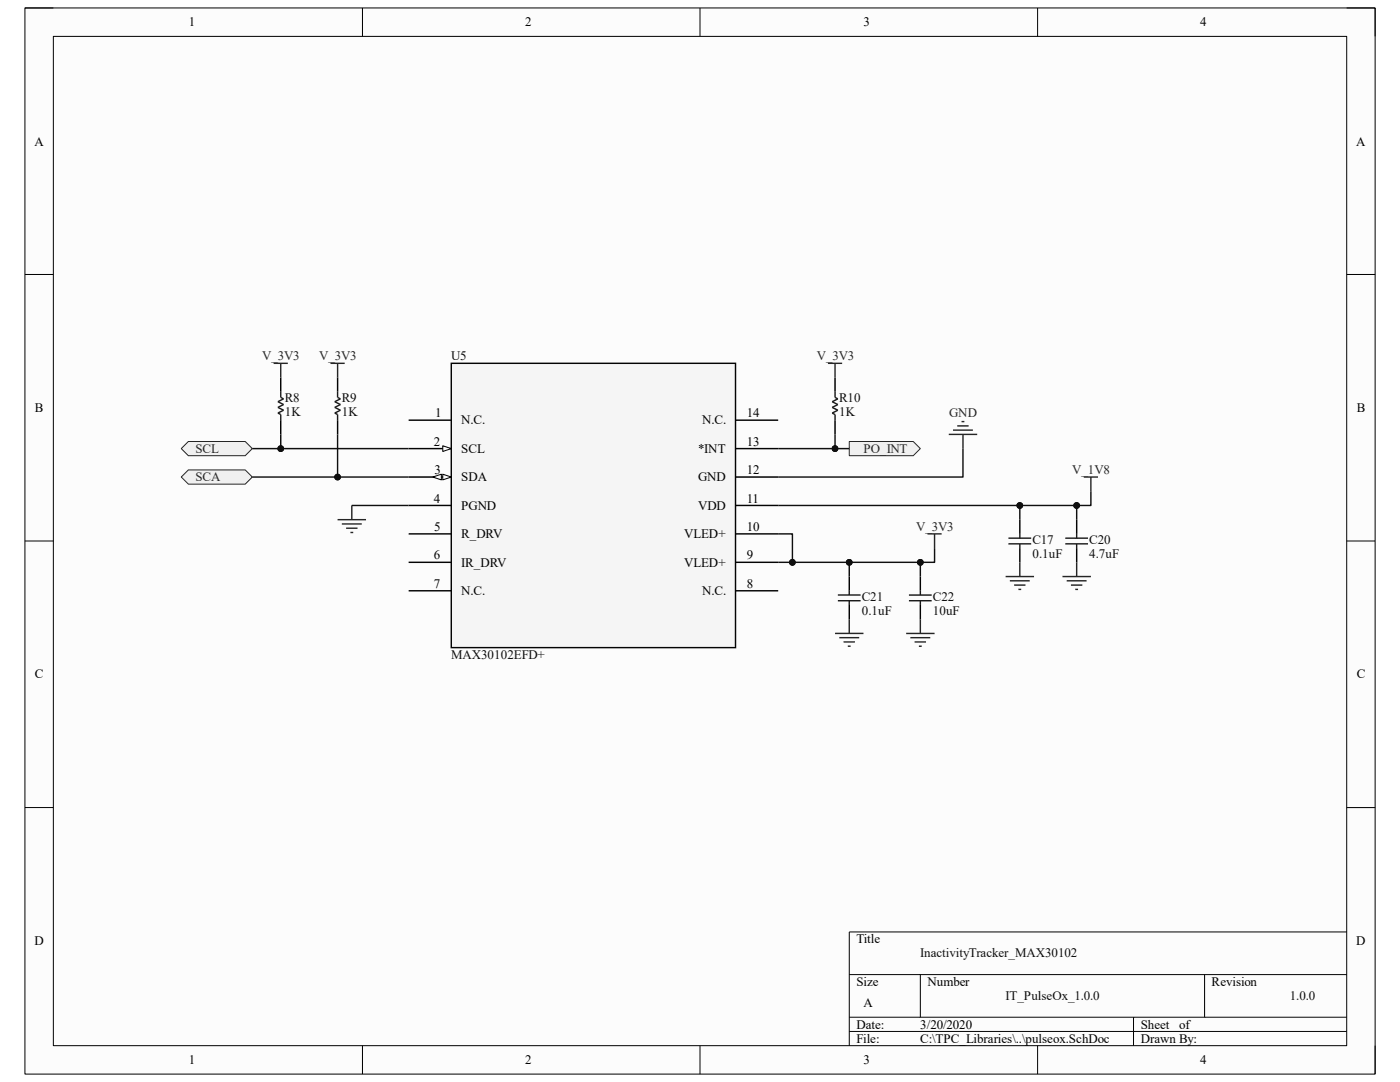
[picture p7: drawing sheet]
<svg xmlns="http://www.w3.org/2000/svg" width="279mm" height="216mm" viewBox="0 0 279 216" stroke-linecap="round" stroke-linejoin="round" font-family="sans-serif">
<path d="M5 1.6h269.4v212.7h-269.4z" fill-rule="evenodd" fill="#fcfcfc"/>
<path d="M5 1.6h269.4v212.7h-269.4z" fill="none" stroke="#000" stroke-width=".2"/>
<path d="M10.6 7.3h258.2v201.4h-258.2z" fill-rule="evenodd" fill="#fcfcfc"/>
<g fill="none" stroke="#000" stroke-width=".2">
<path d="M5 1.6h5.6M10.6 7.3h258.2v201.4h-258.2zM72.3 1.6v5.7M139.7 1.6v5.7M207.1 1.6v5.7M268.8 1.6h5.6v5.7M5 54.8h5.6M268.8 54.8h5.6M5 107.9h5.6M268.8 107.9h5.6M5 161.1h5.6M268.8 161.1h5.6"/>
<path d="M169.5 194.5h99.3M183.7 194.5v8.5M240.4 194.5v8.5M268.8 186h-99.3v22.7M72.3 208.7v5.6M139.7 208.7v5.6M169.5 203h99.3M169.5 205.8h99.3M207.1 208.7v5.6M226.2 203v5.7M274.4 208.7v5.6"/>
</g>
<g fill="none" stroke="#262626" stroke-width=".29">
<path d="M189.3 86.7h5.7M190.2 85.8h4M191 85h2.3M191.9 84.1h.6M192.2 86.7v2.8M67.4 103.7h5.6M68.2 104.5h4M69.1 105.4h2.2M69.9 106.3h.6M70.2 100.9v2.8M200.7 115h5.7M201.5 115.9h4"/>
<path d="M202.4 116.7h2.3M203.2 117.6h.6M203.5 112.2v2.8M212 115h5.7M212.9 115.9h4M213.7 116.7h2.3M214.6 117.6h.5M214.9 112.2v2.8M166.7 126.4h5.6M167.5 127.2h4M168.3 128.1h2.3M169.2 128.9h.6"/>
<path d="M169.5 123.6v2.8M180.8 126.4h5.7M181.7 127.2h4M182.5 128.1h2.3M183.4 128.9h.5M183.7 123.6v2.8"/>
</g>
<path d="M169.5 115v2.9M183.7 115v2.9M203.5 103.7v2.8M203.5 109.4v2.8M214.9 103.7v2.8M214.9 109.4v2.8M169.5 120.7v2.9M183.7 120.7v2.9" fill="none" stroke="#000" stroke-width=".29"/>
<g fill="none" stroke="#1c1c1c" stroke-width=".29">
<path d="M167.2 119.9h4.6M167.2 118.7h4.6M169.5 117.9v.8M169.5 119.9v.8M181.4 119.9h4.5M181.4 118.7h4.5M183.7 117.9v.8M183.7 119.9v.8M201.3 108.5h4.5M201.3 107.4h4.5M203.5 106.5v.9M203.5 108.5v.9"/>
<path d="M212.6 108.5h4.5M212.6 107.4h4.5M214.9 106.5v.9M214.9 108.5v.9"/>
</g>
<path d="M37.6 88.1h11.3l1.5 1.4-1.5 1.4h-11.3l-1.4-1.4z" fill-rule="evenodd" fill="#f0f0f0"/>
<path d="M37.6 88.1h11.3l1.5 1.4-1.5 1.4h-11.3l-1.4-1.4z" fill="none" stroke="#262626" stroke-width=".2"/>
<path d="M37.6 93.8h11.3l1.5 1.4-1.5 1.4h-11.3l-1.4-1.4z" fill-rule="evenodd" fill="#f0f0f0"/>
<path d="M37.6 93.8h11.3l1.5 1.4-1.5 1.4h-11.3l-1.4-1.4z" fill="none" stroke="#262626" stroke-width=".2"/>
<path d="M169.5 88.1h12.8l1.4 1.4-1.4 1.4h-12.8z" fill-rule="evenodd" fill="#f0f0f0"/>
<path d="M169.5 88.1h12.8l1.4 1.4-1.4 1.4h-12.8z" fill="none" stroke="#262626" stroke-width=".2"/>
<path d="M166.7 75.3v2.9M56 83.8v2.9M67.4 83.8v2.9M166.7 83.8v2.9" fill="none" stroke="#000" stroke-width=".29"/>
<path d="M166.7 78.2v1.1l.5 .3-1.1 .6 1.1 .5-1.1 .6 1.1 .6-1.1 .5 .6 .3v1.1" fill="none" stroke="#1c1c1c" stroke-width=".29"/>
<path d="M56 75.3v2.9M67.4 75.3v2.9" fill="none" stroke="#000" stroke-width=".28"/>
<path d="M56 78.2v1.1l.6 .3-1.1 .6 1.1 .5-1.1 .6 1.1 .6-1.1 .5 .5 .3v1.1M67.4 78.2v1.1l.5 .3-1.1 .6 1.1 .5-1.1 .6 1.1 .6-1.1 .5 .6 .3v1.1" fill="none" stroke="#1c1c1c" stroke-width=".28"/>
<path d="M185.1 106.5h2.8M186.5 106.5v2.9" fill="none" stroke="#262626" stroke-width=".29"/>
<path d="M90.1 72.5h56.7v56.7h-56.7z" fill-rule="evenodd" fill="#f5f5f5"/>
<path d="M90.1 72.5h56.7v56.7h-56.7zM81.6 83.8h8.5M81.6 89.5h8.5" fill="none" stroke="#000" stroke-width=".29"/>
<path d="M88.4 88.9l1.7 .6-1.7 .6z" fill="#fbfbfb"/>
<path d="M88.4 88.9l1.7 .6-1.7 .6z" fill="none" stroke="#000" stroke-width=".2"/>
<path d="M81.6 95.2h8.5" fill="none" stroke="#000" stroke-width=".29"/>
<path d="M88.4 94.6l1.7 .6-1.7 .6z" fill="#fbfbfb"/>
<path d="M88.4 94.6l1.7 .6-1.7 .6z" fill="none" stroke="#000" stroke-width=".2"/>
<path d="M86.4 95.2l1.7-.6v1.2z" fill="#fbfbfb"/>
<path d="M86.4 95.2l1.7-.6v1.2z" fill="none" stroke="#000" stroke-width=".2"/>
<path d="M146.8 95.2h8.5M146.8 89.5h8.5M146.8 83.8h8.5M81.6 100.9h8.5M81.6 106.5h8.5M81.6 112.2h8.5M81.6 117.9h8.5M146.8 100.9h8.5M146.8 106.5h8.5M146.8 112.2h8.5M146.8 117.9h8.5" fill="none" stroke="#000" stroke-width=".29"/>
<path d="M183.7 112.2v2.8" fill="none" stroke="#0e0e0e" stroke-width=".29"/>
<circle cx="183.7" cy="112.2" r=".57" fill="#0e0e0e"/>
<circle cx="183.7" cy="112.2" r=".57" fill="none" stroke="#0e0e0e" stroke-width=".2"/>
<path d="M165.2 72.5h2.9M166.7 72.5v2.8M216.3 95.2h2.8M217.7 95.2v2.8" fill="none" stroke="#262626" stroke-width=".29"/>
<path d="M50.4 95.2h31.2" fill="none" stroke="#0e0e0e" stroke-width=".29"/>
<circle cx="67.4" cy="95.2" r=".57" fill="#0e0e0e"/>
<circle cx="67.4" cy="95.2" r=".57" fill="none" stroke="#0e0e0e" stroke-width=".2"/>
<path d="M50.4 89.5h31.2" fill="none" stroke="#0e0e0e" stroke-width=".29"/>
<circle cx="56" cy="89.5" r=".57" fill="#0e0e0e"/>
<circle cx="56" cy="89.5" r=".57" fill="none" stroke="#0e0e0e" stroke-width=".2"/>
<path d="M70.2 100.9h11.4M186.5 109.4v2.8h-31.2" fill="none" stroke="#0e0e0e" stroke-width=".29"/>
<circle cx="158.1" cy="112.2" r=".57" fill="#0e0e0e"/>
<circle cx="158.1" cy="112.2" r=".57" fill="none" stroke="#0e0e0e" stroke-width=".2"/>
<circle cx="169.5" cy="112.2" r=".57" fill="#0e0e0e"/>
<circle cx="169.5" cy="112.2" r=".57" fill="none" stroke="#0e0e0e" stroke-width=".2"/>
<circle cx="183.7" cy="112.2" r=".57" fill="#0e0e0e"/>
<circle cx="183.7" cy="112.2" r=".57" fill="none" stroke="#0e0e0e" stroke-width=".2"/>
<path d="M155.3 106.5h2.8v5.7" fill="none" stroke="#0e0e0e" stroke-width=".29"/>
<circle cx="158.1" cy="112.2" r=".57" fill="#0e0e0e"/>
<circle cx="158.1" cy="112.2" r=".57" fill="none" stroke="#0e0e0e" stroke-width=".2"/>
<path d="M155.3 100.9h48.2v2.8" fill="none" stroke="#0e0e0e" stroke-width=".29"/>
<circle cx="203.5" cy="100.9" r=".57" fill="#0e0e0e"/>
<circle cx="203.5" cy="100.9" r=".57" fill="none" stroke="#0e0e0e" stroke-width=".2"/>
<path d="M155.3 89.5h11.4M192.2 89.5v5.7h-36.9" fill="none" stroke="#0e0e0e" stroke-width=".29"/>
<circle cx="166.6" cy="89.5" r=".57" fill="#0e0e0e"/>
<circle cx="166.6" cy="89.5" r=".57" fill="none" stroke="#0e0e0e" stroke-width=".2"/>
<path d="M166.7 86.7v2.8h2.8" fill="none" stroke="#0e0e0e" stroke-width=".29"/>
<circle cx="166.6" cy="89.5" r=".57" fill="#0e0e0e"/>
<circle cx="166.6" cy="89.5" r=".57" fill="none" stroke="#0e0e0e" stroke-width=".2"/>
<path d="M203.5 100.9h11.4v2.8" fill="none" stroke="#0e0e0e" stroke-width=".29"/>
<circle cx="203.5" cy="100.9" r=".57" fill="#0e0e0e"/>
<circle cx="203.5" cy="100.9" r=".57" fill="none" stroke="#0e0e0e" stroke-width=".2"/>
<circle cx="214.9" cy="100.9" r=".57" fill="#0e0e0e"/>
<circle cx="214.9" cy="100.9" r=".57" fill="none" stroke="#0e0e0e" stroke-width=".2"/>
<path d="M217.7 98v2.9h-2.8" fill="none" stroke="#0e0e0e" stroke-width=".29"/>
<circle cx="214.9" cy="100.9" r=".57" fill="#0e0e0e"/>
<circle cx="214.9" cy="100.9" r=".57" fill="none" stroke="#0e0e0e" stroke-width=".2"/>
<path d="M56 86.7v2.8" fill="none" stroke="#0e0e0e" stroke-width=".29"/>
<circle cx="56" cy="89.5" r=".57" fill="#0e0e0e"/>
<circle cx="56" cy="89.5" r=".57" fill="none" stroke="#0e0e0e" stroke-width=".2"/>
<path d="M67.4 86.7v8.5" fill="none" stroke="#0e0e0e" stroke-width=".29"/>
<circle cx="67.4" cy="95.2" r=".57" fill="#0e0e0e"/>
<circle cx="67.4" cy="95.2" r=".57" fill="none" stroke="#0e0e0e" stroke-width=".2"/>
<path d="M169.5 112.2v2.8" fill="none" stroke="#0e0e0e" stroke-width=".29"/>
<circle cx="169.5" cy="112.2" r=".57" fill="#0e0e0e"/>
<circle cx="169.5" cy="112.2" r=".57" fill="none" stroke="#0e0e0e" stroke-width=".2"/>
<path d="M54.6 72.5h2.8M56 72.5v2.8M66 72.5h2.8M67.4 72.5v2.8" fill="none" stroke="#262626" stroke-width=".28"/>
<g font-size="2.6">
<text x="37.7" y="5.2">1</text>
<text x="104.8" y="5.2">2</text>
<text x="172.3" y="5.2">3</text>
<text x="239.5" y="5.2">4</text>
<text x="6.9" y="29">A</text>
<text x="270.7" y="29">A</text>
<text x="7" y="82.2">B</text>
<text x="86.8" y="83.3">1</text>
<text x="149.1" y="83.3">14</text>
<text x="270.8" y="82.2">B</text>
<text x="86.6" y="88.9">2</text>
<text x="92" y="84.7">N.C.</text>
<text x="140.1" y="84.7">N.C.</text>
<text x="149.1" y="88.9">13</text>
<text x="86.7" y="94.6">3</text>
<text x="92" y="90.3">SCL</text>
<text x="139.3" y="90.3">*INT</text>
<text x="149.1" y="94.6">12</text>
<text x="86.6" y="100.3">4</text>
<text x="92" y="96.1">SDA</text>
<text x="92" y="101.7">PGND</text>
<text x="139.3" y="101.7">VDD</text>
<text x="139.3" y="96.1">GND</text>
<text x="149.1" y="100.3">11</text>
<text x="86.7" y="106">5</text>
<text x="92" y="107.4">R_DRV</text>
<text x="136.6" y="107.4">VLED+</text>
<text x="149.1" y="106">10</text>
<text x="86.6" y="111.6">6</text>
<text x="92" y="113.1">IR_DRV</text>
<text x="136.6" y="113.1">VLED+</text>
<text x="149.1" y="111.6">9</text>
<text x="86.6" y="117.3">7</text>
<text x="92" y="118.7">N.C.</text>
<text x="140.1" y="118.7">N.C.</text>
<text x="149.1" y="117.3">8</text>
<text x="7" y="135.4">C</text>
<text x="270.8" y="135.4">C</text>
<text x="6.9" y="188.6">D</text>
<text x="170.9" y="188.2">Title</text>
<text x="270.7" y="188.6">D</text>
<text x="170.9" y="196.7">Size</text>
<text x="185.1" y="196.7">Number</text>
<text x="241.8" y="196.7">Revision</text>
<text x="172.3" y="201">A</text>
<text x="170.9" y="205.2">Date:</text>
<text x="170.9" y="208.1">File:</text>
<text x="183.6" y="208.1">C:\TPC_Libraries\..\pulseox.SchDoc</text>
<text x="183.6" y="205.2">3/20/2020</text>
<text x="227.7" y="205.2">Sheet</text>
<text x="227.7" y="208.1">Drawn By:</text>
<text x="235.3" y="205.2">of</text>
<text x="37.7" y="212.3">1</text>
<text x="104.8" y="212.3">2</text>
<text x="172.3" y="212.3">3</text>
<text x="239.5" y="212.3">4</text>
</g>
<g font-size="2.6" fill="#262626">
<text x="52.3" y="71.9">V_3V3</text>
<text x="63.7" y="71.9">V_3V3</text>
<text x="163" y="71.9">V_3V3</text>
<text x="189.4" y="83.3">GND</text>
<text x="39" y="90.3">SCL</text>
<text x="172.3" y="90.3">PO_INT</text>
<text x="214" y="94.6">V_1V8</text>
<text x="39" y="96.1">SCA</text>
<text x="182.8" y="106">V_3V3</text>
</g>
<g font-size="2.6" fill="#0e0e0e">
<text x="90" y="71.9">U5</text>
<text x="56.9" y="80.1">R8</text>
<text x="56.9" y="83">1K</text>
<text x="68.2" y="80.1">R9</text>
<text x="68.2" y="83">1K</text>
<text x="167.5" y="80.1">R10</text>
<text x="167.5" y="83">1K</text>
<text x="206" y="108.5">C17</text>
<text x="206" y="111.3">0.1uF</text>
<text x="217.4" y="108.5">C20</text>
<text x="217.4" y="111.3">4.7uF</text>
<text x="172" y="119.8">C21</text>
<text x="186.2" y="119.8">C22</text>
<text x="172" y="122.7">0.1uF</text>
<text x="186.2" y="122.7">10uF</text>
<text x="90" y="131.5">MAX30102EFD+</text>
<text x="183.6" y="191.1">InactivityTracker_MAX30102</text>
<text x="200.7" y="199.6">IT_PulseOx_1.0.0</text>
<text x="257.4" y="199.6">1.0.0</text>
</g>
</svg>
